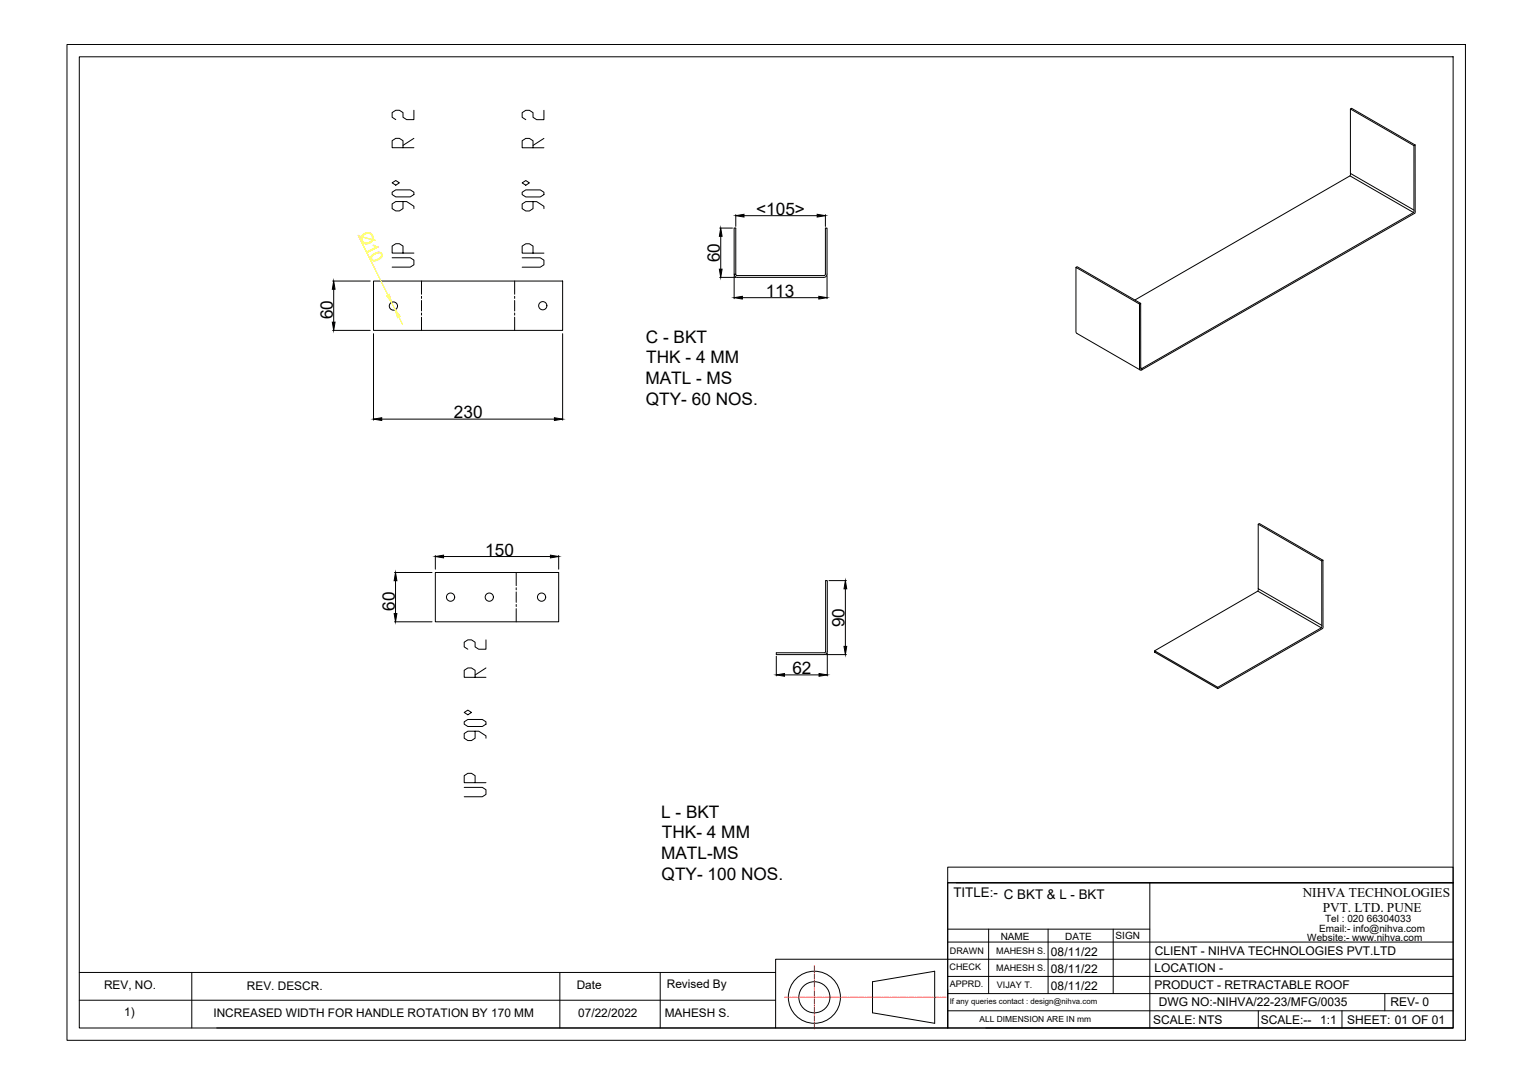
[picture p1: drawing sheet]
<svg xmlns="http://www.w3.org/2000/svg" width="594mm" height="420mm" viewBox="0 0 594 420" stroke-linecap="round" stroke-linejoin="round" font-family="sans-serif">
<!-- layer: 0 -->
<g fill="none" stroke="#000" stroke-width=".39">
<path d="M26 17.2h541.9v386h-541.9zM30.7 22h532.4v376.5h-532.4zM523.3 42.2l.5-.2 24.6 14.2M547.9 56.5l-24.6-14.3v25l24.6 14.2M547.9 56.5l.1 25.3-.2 .6M548.4 56.2l.1 25.9-.2 .6-105.8 60.7M548.4 56.2l-.5 .3M523.3 67.2l-.1 1M278.9 88.4h5M279.3 91.6v12.7M285.1 83.2v4.6M288.3 83.6h28.4"/>
<path d="M319.9 83.2v4.6M547.8 82.4l-24.6-14.2-83.4 48.1M547.8 82.4l-105.3 60.4M128.9 108.9h14.6M129.3 112.1v12.8M144.7 108.9h73.3v19.2h-73.3zM163.3 108.9v5.1M163.3 114.9v.8M163.3 116.5v4M199.4 108.9v5.1M199.4 114.9v.8M199.4 116.5v4"/>
<path d="M278.9 107.5h6.2M284.5 106.2h.6l.4 .6h34l.4-.6v-17.8h.6v18l-.7 1-34 .1a1.26 1.26 0 0 1-1.3-1.3zM284.5 106.2v-17.8h.6v17.8M284.5 106.9v8.9M287.7 115.4h29.6M320.5 106.9v8.9M417 103.6l.4-.2 24.6 14.2-.4 .2-24.6-14.2 .1 25.4 24.8 14.4M128.9 128.1h14.6M144.7 129.3v33.5M163.3 121.3v.8M163.3 122.9v5.2M199.4 121.3v.8"/>
<path d="M199.4 122.9v5.2M218 129.3v33.5M442.1 142.7l-.1-25.1-.4 .2v25l.3 .6 .6-.1M442.1 142.7l.4 .1zM442.5 142.8v.6M147.9 162.5h66.9M168.7 215.3v5.3M171.9 215.7h41.4M216.5 215.3v5.3M487.6 203.2l.4-.3 24.7 14.2M512.2 217.4l-24.6-14.2v25l24.6 14.2M512.2 217.4l.1 25.4-.2 .5"/>
<path d="M512.7 217.1l-.1 26.5-40.7 23.3M512.7 217.1l-.5 .3M152.9 221.9h14.5M153.3 225.1v12.7M168.7 221.9h47.8v19.1h-47.8zM200 221.9v5.1M200 227.8v.8M200 229.4v4.1M200 234.3v.8M200 235.9v5.1M320 225h.6v27.5a1.28 1.28 0 0 1-1.3 1.2h-18.5v-.7h18.8l.3-.2zM321.2 225h6.8"/>
<path d="M327.6 228.2v22.3M487.6 228.2l-.2 .9M152.9 241h14.5M300.8 254.4v7.6M320 253.7h8M320.6 253.1v8.9M447.4 252.3l24.5 14.1v.5l-24.5-14.1zM512.1 243.3l-24.7-14.2-40 23.2M512.1 243.3l-40.2 23.1M304 261.6h13.4M367.3 336.1h195.8v6.1h-195.8zM367.3 342.2h195.8v56.2h-195.8z"/>
<path d="M367.3 342.2v56.2h-66.7M370.6 342.2h192.5M445.6 342.2v56.2M30.7 376.9h269.9M74.3 376.9v21.6M217 376.9v21.6M255.8 376.9v21.6M367.3 378.5h195.8M367.3 365.1h195.8M367.3 360.1h78.3M383.1 360.1v25M406.2 360.1v25"/>
<path d="M431.4 360.1v25M563.1 371.8h-262.5v26.6h-216.6M30.7 387.7h269.9M338.1 380.5l24.1-4v20.1l-24.1-4zM367.3 385.1h195.8M367.3 391.8h195.8M382 398.4h181.1M487.6 391.8v6.6M520.1 391.8v6.6M536.7 385.1v6.7"/>
<circle cx="152.5" cy="118.6" r="1.59"/>
<circle cx="210.3" cy="118.5" r="1.59"/>
<circle cx="174.6" cy="231.5" r="1.59"/>
<circle cx="189.6" cy="231.5" r="1.59"/>
<circle cx="209.9" cy="231.5" r="1.59"/>
<circle cx="315.6" cy="386.5" r="10.1"/>
<circle cx="315.6" cy="386.5" r="6"/>
</g>
<g fill="none" stroke="#f00" stroke-width=".39">
<path d="M315.6 374.2v2M315.6 376.6v.4M315.6 377.4v2.1M315.6 379.9v.4M304.1 386.5h1.5M306 386.5h.4M306.8 386.5h2M309.3 386.5h.4M310.1 386.5h2M312.5 386.5h.4M313.3 386.5h2M315.6 380.7v2"/>
<path d="M315.6 383.1v.4M315.6 383.9v2M315.6 386.3v.4M315.6 387.1v2.1M315.6 389.6v.4M315.6 390.4v2M315.6 392.8v.4M315.6 393.6v2M315.6 396.1v.4M315.6 396.9v2M315.7 386.5h.4M316.5 386.5h2.1"/>
<path d="M319 386.5h.4M319.8 386.5h2M322.2 386.5h.4M323 386.5h2M325.4 386.5h.4M326.2 386.5h2.1M328.7 386.5h.4M329.5 386.5h2M331.9 386.5h.4M332.7 386.5h2M335.2 386.5h.4M336 386.5h2"/>
<path d="M338.4 386.5h.4M339.2 386.5h2M341.6 386.5h.4M342.4 386.5h2.1M344.9 386.5h.4M345.7 386.5h2M348.1 386.5h.4M348.9 386.5h2M351.3 386.5h.5M352.2 386.5h2M354.6 386.5h.4M355.4 386.5h2"/>
<path d="M357.8 386.5h.4M358.6 386.5h2.1M361.1 386.5h.4M361.9 386.5h2M364.3 386.5h.4M365.1 386.5h1.5"/>
</g>
<g fill="#000" stroke="#000" stroke-width=".39">
<path d="M279.3 88.4l.5 3.2h-1zM285.1 83.6l3.2-.5v1zM316.7 83.1l3.2 .5-3.2 .5zM129.3 108.9l.5 3.2h-1zM278.8 104.3h1l-.5 3.2zM284.5 115.4l3.2-.5v1zM317.3 114.9l3.2 .5-3.2 .5zM128.8 124.9h1l-.5 3.2zM144.7 162.5l3.2-.6v1.1zM214.8 161.9l3.2 .6-3.2 .5zM168.7 215.7l3.2-.5v1zM213.3 215.2l3.2 .5-3.2 .5z"/>
<path d="M153.3 221.9l.5 3.2h-1.1zM152.7 237.8h1.1l-.5 3.2zM327.6 225l.5 3.2h-1zM327.1 250.5h1l-.5 3.2zM300.8 261.6l3.2-.5v1zM317.4 261.1l3.2 .5-3.2 .5z"/>
</g>
<path d="M138.8 91.2l11.5 23.1M151.7 117.2l1.5 2.8M154.6 122.9l1.4 2.9" fill="none" stroke="#ff0" stroke-width=".39"/>
<g fill="#ff0" stroke="#ff0" stroke-width=".39">
<path d="M153.2 120l1.9 2.7-1 .4z"/>
<path d="M149.8 114.6l1-.5 .9 3.1z"/>
</g>
<g font-size="13.2">
<text x="161.2" y="104.8" transform="rotate(-90 161.2 104.8)">UP 90° R 2</text>
<text x="211.7" y="104.8" transform="rotate(-90 211.7 104.8)">UP 90° R 2</text>
<text x="189.1" y="310.1" transform="rotate(-90 189.1 310.1)">UP 90° R 2</text>
</g>
<g font-size="6.7">
<text x="293" y="83.3">&lt;105&gt;</text>
<text x="279" y="101.6" transform="rotate(-90 279 101.6)">60</text>
<text x="296.7" y="115.1">113</text>
<text x="129" y="123.8" transform="rotate(-90 129 123.8)">60</text>
<text x="250.3" y="132.9">C - BKT</text>
<text x="250.4" y="140.8">THK - 4 MM</text>
<text x="250.1" y="148.9">MATL - MS</text>
<text x="250.3" y="156.9">QTY- 60 NOS.</text>
<text x="175.9" y="162.2">230</text>
<text x="188.1" y="215.4">150</text>
<text x="153" y="236.7" transform="rotate(-90 153 236.7)">60</text>
<text x="327.3" y="243.1" transform="rotate(-90 327.3 243.1)">90</text>
<text x="307.1" y="261.3">62</text>
<text x="256.2" y="317">L - BKT</text>
<text x="256.5" y="324.9">THK- 4 MM</text>
<text x="256.2" y="333">MATL-MS</text>
<text x="256.4" y="341">QTY- 100 NOS.</text>
</g>
<text font-size="6.7" fill="#ff0" x="139.1" y="90.9" transform="rotate(64 139.1 90.9)">Ø10</text>
<g font-size="5.2">
<text x="369.5" y="347.7">TITLE:- C BKT &amp; L - BKT</text>
<text x="504.8" y="347.6">NIHVA TECHNOLOGIES</text>
<text x="512.6" y="353.4">PVT. LTD. PUNE</text>
</g>
<g font-size="4.7">
<text x="407.3" y="370.6">08/11/22</text>
<text x="447.5" y="370.1">CLIENT - NIHVA TECHNOLOGIES PVT.LTD</text>
<text x="407.3" y="377.3">08/11/22</text>
<text x="447.4" y="376.7">LOCATION -</text>
<text x="407.3" y="383.9">08/11/22</text>
<text x="447.4" y="383.4">PRODUCT - RETRACTABLE ROOF</text>
<text x="449" y="390.1">DWG NO:-NIHVA/22-23/MFG/0035</text>
<text x="538.8" y="390">REV- 0</text>
<text x="446.9" y="396.7">SCALE: NTS</text>
<text x="488.6" y="396.7">SCALE:--</text>
<text x="511.6" y="396.7">1:1</text>
<text x="522.1" y="396.7">SHEET: 01 OF 01</text>
</g>
<g font-size="4.6">
<text x="40.3" y="383.3">REV, NO.</text>
<text x="95.7" y="383.6">REV. DESCR.</text>
<text x="223.5" y="383.4">Date</text>
<text x="258.4" y="382.9">Revised By</text>
<text x="48.2" y="393.9">1)</text>
<text x="82.7" y="394.3">INCREASED WIDTH FOR HANDLE ROTATION BY 170 MM</text>
<text x="224.1" y="394.1">07/22/2022</text>
<text x="257.6" y="394.1">MAHESH S.</text>
</g>
<g font-size="3.9">
<text x="513.5" y="357.3">Tel : 020 66304033</text>
<text x="387.8" y="364.2">NAME</text>
<text x="412.8" y="364.3">DATE</text>
<text x="432.3" y="363.9">SIGN</text>
<text x="506.6" y="364.7">Website:- www.nihva.com</text>
<text x="511.2" y="361.1">Email:- info@nihva.com</text>
</g>
<g font-size="3.5">
<text x="368.1" y="369.9">DRAWN</text>
<text x="386.1" y="369.7">MAHESH S.</text>
<text x="368" y="375.8">CHECK</text>
<text x="386.1" y="376.4">MAHESH S.</text>
<text x="368.1" y="382.4">APPRD.</text>
<text x="386.3" y="383">VIJAY T.</text>
</g>
<text font-size="3.3" x="379.6" y="396.3">ALL DIMENSION ARE IN mm</text>
<text font-size="3" x="368" y="389.3">If any queries contact : design@nihva.com</text>
</svg>
